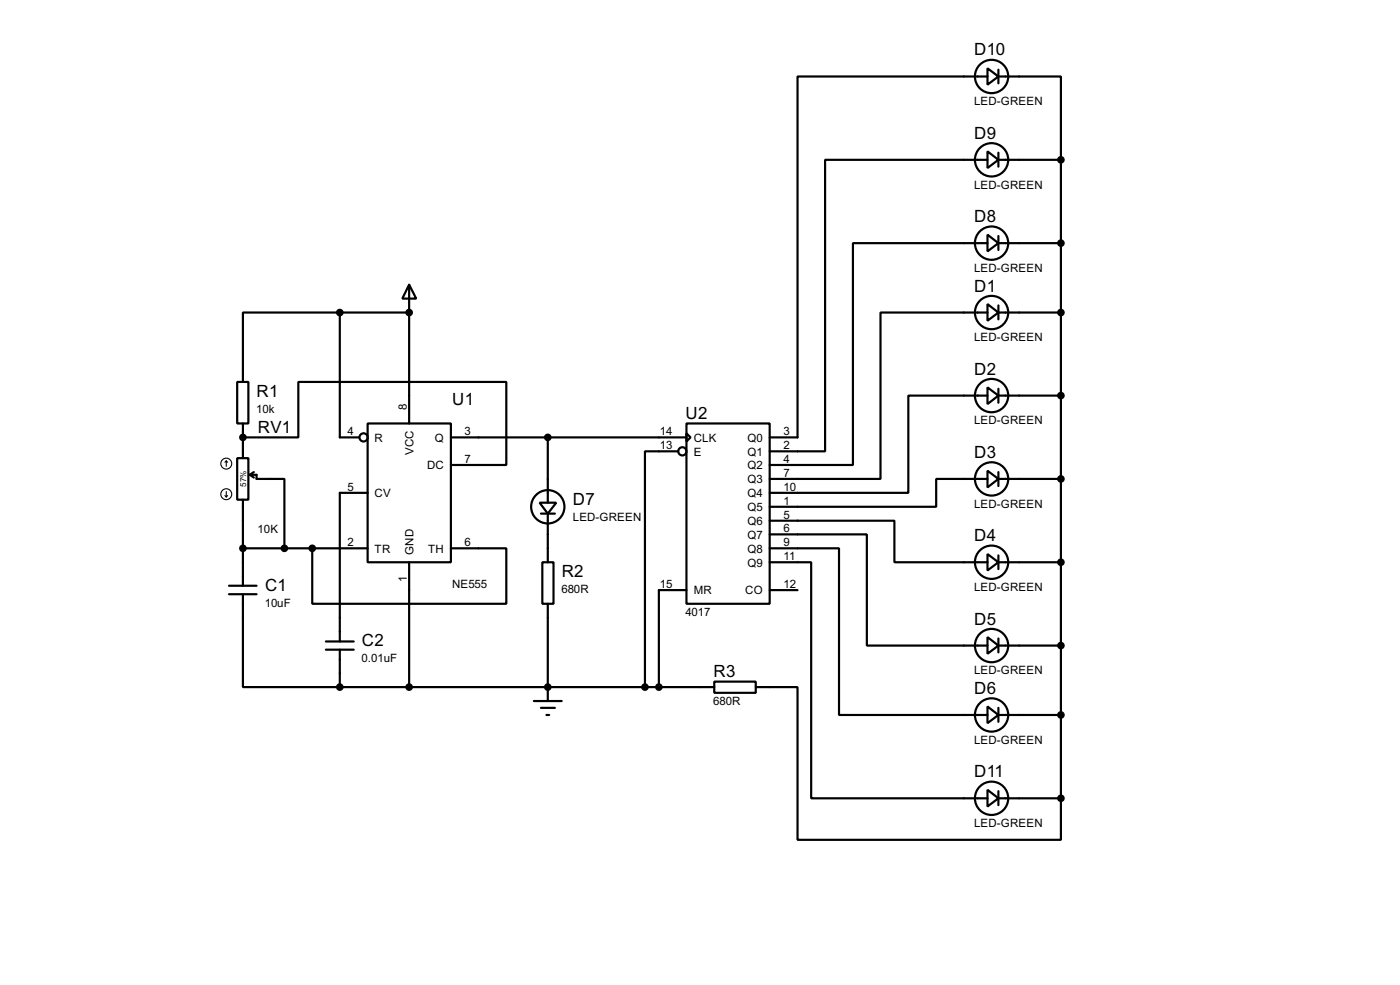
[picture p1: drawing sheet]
<svg xmlns="http://www.w3.org/2000/svg" width="256mm" height="180mm" viewBox="0 0 256 180" stroke-linecap="round" stroke-linejoin="round" font-family="sans-serif">
<g fill="none" stroke="#000" stroke-width=".4">
<path d="M180.9 12.5l2 1.5-2 1.5zM180.9 14h-34.8v66.1h-5.1M182.9 14h11.5v15.3M182.9 12.8v2.5M180.9 27.7l2 1.6-2 1.5zM180.9 29.3h-29.7v53.3h-10.2M182.9 29.3h11.5M182.9 28v2.5M194.4 29.3v116.8M62.3 57.2h-17.8v12.7M62.3 57.2v22.9h3.5M62.3 57.2h12.7"/>
<path d="M75 52.1l1.3 2.6h-2.6zM75 52.1v25.4M180.9 55.7l2 1.5-2 1.5zM180.9 43l2 1.5-2 1.5zM180.9 57.2h-19.6v30.5h-20.3M180.9 44.5h-24.6v40.6h-15.3M182.9 57.2h11.5M182.9 44.5h11.5M182.9 43.2v2.6M182.9 55.9v2.6M43.5 69.9h2v7.6h-2zM44.5 77.5v6.4"/>
<path d="M67.4 77.5h15.2v25.4h-15.2zM125.8 77.5h15.2v33h-15.2zM125.8 79.3l.7 .8-.7 .7zM180.9 70.9l2 1.5-2 1.6zM180.9 72.4h-14.5v17.8h-25.4M182.9 72.4h11.5M182.9 71.2v2.5M43.5 83.9h2v7.6h-2zM44.5 80.1h10.2v-10.2h38.1v15.2h-10.2M44.5 91.5v15.7M45.8 86.9h1.2v.8h5.1v12.7M45.8 86.9l.7 .5"/>
<path d="M46.5 86.4l-.7 .5M67.4 90.2h-5.1v27.2M82.6 80.1h43.2M98.9 92h3l-1.5 2zM99.1 94h2.6M100.4 80.1v11.9M100.4 94v8.9M124.3 82.6h-6.1v43.2M141 97.8h17.8v20.4h22.1M141 95.3h22.9v7.6h17M180.9 86.2l2 1.5-2 1.5zM180.9 87.7h-9.4v5.1h-30.5"/>
<path d="M182.9 87.7h11.5M182.9 86.4v2.6M42 107.2h5M42 108.8h5M44.5 108.8v17h17.8M44.5 100.4h22.9M57.2 100.4v10.1h35.6v-10.1h-10.2M59.7 117.4h5.1M59.7 118.9h5.1M62.3 118.9v6.9M75 102.9v22.9M99.4 102.9h2v7.6h-2z"/>
<path d="M100.4 110.5v17.8M125.8 108h-5.1v17.8M141 102.9h7.6v43.2h32.3M141 100.4h12.7v30.5h27.2M141 108h5.1M180.9 101.4l2 1.5-2 1.5zM180.9 116.6l2 1.6-2 1.5zM182.9 102.9h11.5M182.9 118.2h11.5M182.9 101.7v2.5M182.9 116.9v2.5M62.3 125.8h68.6"/>
<path d="M97.8 128.3h5.1M99.1 129.6h2.6M100.1 130.9h.5M130.9 124.8h7.6v2h-7.6zM138.5 125.8h7.6v27.9h48.3v-7.6M180.9 129.3l2 1.6-2 1.5zM182.9 130.9h11.5M182.9 129.6v2.5M180.9 144.6l2 1.5-2 1.5zM182.9 146.1h11.5M182.9 144.8v2.6"/>
<circle cx="181.6" cy="14" r="3.1"/>
<circle cx="181.6" cy="29.3" r="3.1"/>
<circle cx="181.6" cy="44.5" r="3.1"/>
<circle cx="181.6" cy="57.2" r="3.1"/>
<circle cx="181.6" cy="72.4" r="3.1"/>
<circle cx="66.6" cy="80.1" r=".75"/>
<circle cx="100.3" cy="92.8" r="3.1"/>
<circle cx="125" cy="82.6" r=".75"/>
<circle cx="181.6" cy="87.7" r="3.1"/>
<circle cx="181.6" cy="118.2" r="3.1"/>
<circle cx="181.6" cy="102.9" r="3.1"/>
<circle cx="181.6" cy="130.9" r="3.1"/>
<circle cx="181.6" cy="146.1" r="3.1"/>
</g>
<g fill="#000">
<circle cx="75" cy="57.2" r=".2"/>
<circle cx="44.5" cy="80.1" r=".2"/>
<circle cx="100.4" cy="125.8" r=".2"/>
</g>
<g fill="none" stroke="#000" stroke-width=".2">
<path d="M41.2 90.7l.3 .3M41.5 84.4l-.3 .2M41.5 84.4l.2 .2M41.5 84.4v1M41.5 90v1M41.7 90.7l-.2 .3"/>
<circle cx="41.4" cy="84.9" r="1"/>
<circle cx="41.4" cy="90.5" r="1"/>
</g>
<g fill="#000" stroke="#000" stroke-width=".4">
<circle cx="194.3" cy="29.3" r=".5"/>
<circle cx="62.2" cy="57.2" r=".5"/>
<circle cx="74.9" cy="57.2" r=".5"/>
<circle cx="194.3" cy="44.5" r=".5"/>
<circle cx="194.3" cy="57.2" r=".5"/>
<circle cx="194.3" cy="72.4" r=".5"/>
<circle cx="44.5" cy="80.1" r=".5"/>
<circle cx="100.3" cy="80.1" r=".5"/>
<circle cx="194.3" cy="87.7" r=".5"/>
<circle cx="44.5" cy="100.4" r=".5"/>
<circle cx="52.1" cy="100.4" r=".5"/>
<circle cx="57.2" cy="100.4" r=".5"/>
<circle cx="194.3" cy="118.2" r=".5"/>
<circle cx="194.3" cy="102.9" r=".5"/>
<circle cx="62.2" cy="125.8" r=".5"/>
<circle cx="74.9" cy="125.8" r=".5"/>
<circle cx="100.3" cy="125.8" r=".5"/>
<circle cx="118.1" cy="125.8" r=".5"/>
<circle cx="120.7" cy="125.8" r=".5"/>
<circle cx="194.3" cy="130.9" r=".5"/>
<circle cx="194.3" cy="146.1" r=".5"/>
</g>
<g font-size="3.5">
<text x="178.5" y="10.2">D10</text>
<text x="178.5" y="25.4">D9</text>
<text x="178.5" y="40.7">D8</text>
<text x="178.5" y="53.3">D1</text>
<text x="178.5" y="68.6">D2</text>
<text x="47" y="72.6">R1</text>
<text x="82.9" y="74.1">U1</text>
<text x="125.6" y="76.7">U2</text>
<text x="47.3" y="79.3">RV1</text>
<text x="178.5" y="83.8">D3</text>
<text x="105" y="92.4">D7</text>
<text x="178.5" y="99.1">D4</text>
<text x="102.9" y="105.6">R2</text>
<text x="48.6" y="108.2">C1</text>
<text x="66.3" y="118.3">C2</text>
<text x="178.5" y="114.3">D5</text>
<text x="130.7" y="124">R3</text>
<text x="178.5" y="127">D6</text>
<text x="178.5" y="142.3">D11</text>
</g>
<g font-size="2.4">
<text x="178.4" y="19.2">LED-GREEN</text>
<text x="178.4" y="34.5">LED-GREEN</text>
<text x="178.4" y="49.7">LED-GREEN</text>
<text x="178.4" y="62.4">LED-GREEN</text>
<text x="47" y="75.5">10k</text>
<text x="74.6" y="75" transform="rotate(-90 74.6 75)">8</text>
<text x="178.4" y="77.6">LED-GREEN</text>
<text x="63.7" y="79.7">4</text>
<text x="68.6" y="80.8">R</text>
<text x="75.8" y="83.3" transform="rotate(-90 75.8 83.3)">VCC</text>
<text x="79.6" y="80.8">Q</text>
<text x="85.1" y="79.7">3</text>
<text x="120.9" y="79.7">14</text>
<text x="120.9" y="82.2">13</text>
<text x="127.1" y="80.8">CLK</text>
<text x="127.1" y="83.4">E</text>
<text x="136.9" y="80.8">Q0</text>
<text x="136.9" y="83.4">Q1</text>
<text x="143.6" y="79.7">3</text>
<text x="143.6" y="82.2">2</text>
<text x="63.7" y="89.8">5</text>
<text x="78.2" y="85.9">DC</text>
<text x="85.1" y="84.7">7</text>
<text x="136.9" y="85.9">Q2</text>
<text x="136.9" y="88.5">Q3</text>
<text x="143.6" y="84.7">4</text>
<text x="143.6" y="87.3">7</text>
<text x="143.6" y="89.8">10</text>
<text x="68.6" y="91">CV</text>
<text x="104.9" y="95.3">LED-GREEN</text>
<text x="136.9" y="91">Q4</text>
<text x="136.9" y="93.6">Q5</text>
<text x="143.6" y="92.4">1</text>
<text x="143.6" y="94.9">5</text>
<text x="178.4" y="92.9">LED-GREEN</text>
<text x="47.2" y="97.5">10K</text>
<text x="63.7" y="100">2</text>
<text x="68.6" y="101.2">TR</text>
<text x="75.8" y="101.6" transform="rotate(-90 75.8 101.6)">GND</text>
<text x="78.4" y="101.2">TH</text>
<text x="85.1" y="100">6</text>
<text x="136.9" y="96.1">Q6</text>
<text x="136.9" y="98.6">Q7</text>
<text x="136.9" y="101.2">Q8</text>
<text x="143.6" y="97.4">6</text>
<text x="143.6" y="100">9</text>
<text x="74.6" y="106.6" transform="rotate(-90 74.6 106.6)">1</text>
<text x="82.8" y="107.7">NE555</text>
<text x="120.9" y="107.6">15</text>
<text x="136.9" y="103.7">Q9</text>
<text x="143.6" y="107.6">12</text>
<text x="143.6" y="102.5">11</text>
<text x="48.5" y="111.1">10uF</text>
<text x="102.9" y="108.5">680R</text>
<text x="125.6" y="112.7">4017</text>
<text x="127.1" y="108.8">MR</text>
<text x="136.5" y="108.8">CO</text>
<text x="178.4" y="108.2">LED-GREEN</text>
<text x="66.3" y="121.2">0.01uF</text>
<text x="178.4" y="123.4">LED-GREEN</text>
<text x="130.7" y="129">680R</text>
<text x="178.4" y="136.1">LED-GREEN</text>
<text x="178.4" y="151.4">LED-GREEN</text>
</g>
<text font-size="1.7" x="45.1" y="89.1" transform="rotate(-90 45.1 89.1)">57%</text>
</svg>
